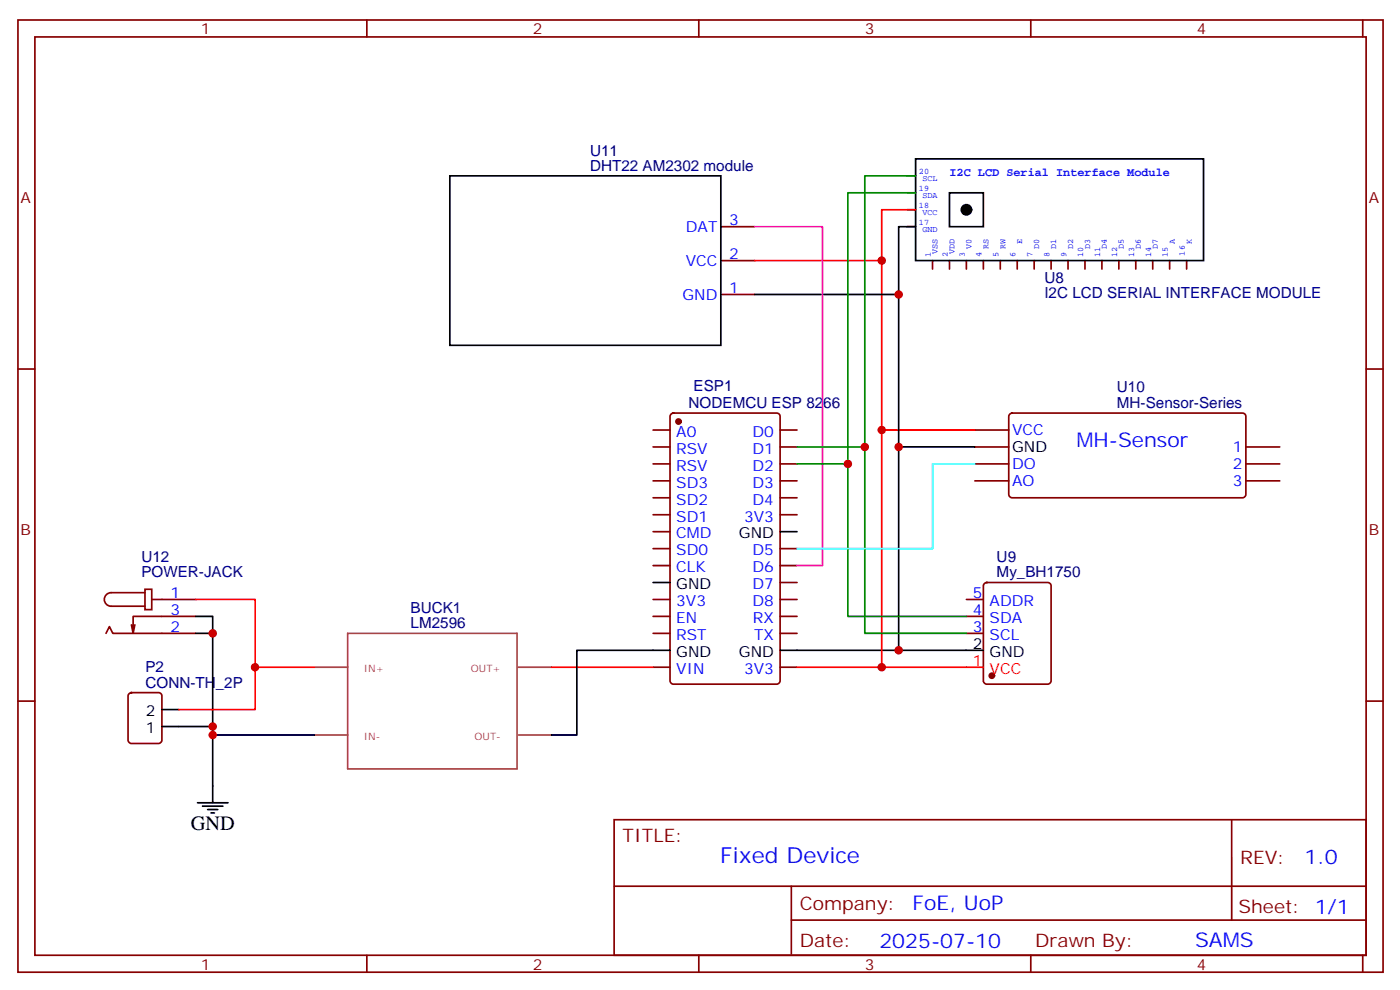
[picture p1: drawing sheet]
<svg xmlns="http://www.w3.org/2000/svg" width="292mm" height="206mm" viewBox="0 0 292 206" stroke-linecap="round" stroke-linejoin="round" font-family="sans-serif">
<g fill="none" stroke="#870000" stroke-width=".35">
<path d="M3.7 4.2h284.4v198.2h-284.4zM7.3 7.7h277.3v191.2h-277.3zM76.4 4.2v3.5M145.6 4.2v3.5M214.7 4.2v3.5M283.8 4.2v3.5M188.9 36.6h1.8M150.1 47.2h7.1M150.1 54.3h7.1M188.9 47.2h1.8M188.9 43.7h1.8M188.9 40.1h1.8"/>
<path d="M194.2 54.3v1.7M197.8 54.3v1.7M201.3 54.3v1.7M204.8 54.3v1.7M208.4 54.3v1.7M211.9 54.3v1.7M215.4 54.3v1.7M218.9 54.3v1.7M222.5 54.3v1.7M226 54.3v1.7M229.5 54.3v1.7M233 54.3v1.7"/>
<path d="M236.6 54.3v1.7M240.1 54.3v1.7M243.6 54.3v1.7M247.2 54.3v1.7M3.7 76.8h3.6M150.1 61.3h7.1M284.6 76.8h3.5M136 89.5h3.6M136 93.1h3.6M136 96.6h3.6M139.8 86.2l.5-.2h21.5a.71 .71 0 0 1 .7 .7v55a.76 .76 0 0 1-.7 .8h-21.5a.76 .76 0 0 1-.7-.8v-55zM162.5 89.5h3.5"/>
<path d="M162.5 93.1h3.5M162.5 96.6h3.5M203.1 89.5h7M203.1 93.1h7M203.1 96.6h7M210.3 86.2l.5-.2h48a.71 .71 0 0 1 .7 .7v16.2a.76 .76 0 0 1-.7 .7h-48a.76 .76 0 0 1-.7-.7v-16.2zM259.5 93.1h7.1M259.5 96.6h7.1M136 100.1h3.6M136 103.6h3.6M136 107.2h3.6M136 110.7h3.6"/>
<path d="M136 114.2h3.6M136 117.8h3.6M162.5 100.1h3.5M162.5 103.6h3.5M162.5 107.2h3.5M162.5 114.2h3.5M162.5 117.8h3.5M203.1 100.1h7M259.5 100.1h7.1M22.1 131.9l.7-1.4 .7 1.4h17.3M28.1 130.1l-.4 1.8M30.2 122.7h1.4v4.2h-1.4z"/>
<path d="M30.2 123.4h-7.1a1.41 1.41 0 0 0-1.4 1.4 1.41 1.41 0 0 0 1.4 1.4h7.1M31.6 124.8h9.2M40.8 128.3h-13.1v3.6l-.3-1.8M136 124.8h3.6M136 128.3h3.6M136 131.9h3.6M136 138.9h3.6M162.5 124.8h3.5M162.5 128.3h3.5M162.5 131.9h3.5M162.5 138.9h3.5M162.5 121.3h3.5"/>
<path d="M201.3 124.8h3.5M201.3 128.3h3.5M201.3 131.9h3.5M205.1 121.5l.4-.2h12.7a.71 .71 0 0 1 .7 .7v19.7a.76 .76 0 0 1-.7 .8h-12.7a.76 .76 0 0 1-.7-.8v-19.7zM3.7 146h3.6M26.9 144.4l.5-.2h5.6a.71 .71 0 0 1 .7 .7v9.2a.76 .76 0 0 1-.7 .7h-5.6a.76 .76 0 0 1-.7-.7v-9.2zM284.6 146h3.5M127.9 170.7h156.7v28.2h-156.7zM256.5 170.7l.1 20.9M76.4 198.9v3.5M128 184.5h156.4M145.6 198.9v3.5"/>
<path d="M164.8 191.6h119.6M164.8 184.5v14.1M214.7 198.9v3.5M283.8 198.9v3.5"/>
</g>
<g fill="none" stroke="#000" stroke-width=".35">
<path d="M93.7 36.6h56.4v35.3h-56.4zM190.7 33.1h60v21.2h-60zM190.7 47.2h-3.5v88.2M197.8 40.1h7v7.1h-7zM157.2 61.3h30M187.2 93.1h15.9M162.5 110.7h3.5M40.8 128.3h3.5v38.8M40.8 131.9h3.5M136 121.3h3.6M139.6 135.4h-19.4v17.6h-5.3M162.5 135.4h42.3"/>
<path d="M33.7 151.3h10.6M33.7 147.7h3.6M44.3 153h21.2M41.1 167.1h6.4M42.2 167.9h4.2M43.3 168.6h2.1M44 169.3h.7"/>
</g>
<circle cx="201.3" cy="43.7" r="1.06" fill="#000" stroke="#000" stroke-width=".35"/>
<g fill="#870000" stroke="#870000" stroke-width=".35">
<circle cx="141.3" cy="87.8" r=".53"/>
<circle cx="206.6" cy="140.7" r=".53"/>
</g>
<path d="M157.2 54.3h26.5v84.6M190.7 43.7h-7v10.6M183.7 89.5h19.4M40.8 124.8h12.3v14.1M65.5 138.9h-12.4v8.8h-15.8M114.9 138.9h21.1M166 138.9h38.8" fill="none" stroke="#f00" stroke-width=".35"/>
<path d="M65.5 138.9h6.9M72.4 131.9h35.3v28.2h-35.3zM107.9 138.9h7M65.5 153h6.9M107.9 153h7" fill="none" stroke="#a64a4a" stroke-width=".35"/>
<path d="M157.2 47.2h14.1v70.6h-5.3" fill="none" stroke="#f0f" stroke-width=".35"/>
<path d="M190.7 36.6h-10.6v95.3h21.2M190.7 40.1h-14.1v56.5M166 96.6h10.6v31.7h24.7M166 93.1h14.1" fill="none" stroke="#008700" stroke-width=".35"/>
<path d="M203.1 96.6h-8.9v17.6h-28.2" fill="none" stroke="#0ff" stroke-width=".35"/>
<g fill="#c00">
<circle cx="44.3" cy="151.3" r=".88"/>
<circle cx="44.3" cy="153" r=".88"/>
<circle cx="44.3" cy="131.9" r=".88"/>
<circle cx="53.1" cy="138.9" r=".88"/>
<circle cx="183.7" cy="138.9" r=".88"/>
<circle cx="183.7" cy="89.5" r=".88"/>
<circle cx="183.7" cy="54.3" r=".88"/>
<circle cx="187.2" cy="135.4" r=".88"/>
<circle cx="187.2" cy="93.1" r=".88"/>
<circle cx="187.2" cy="61.3" r=".88"/>
<circle cx="180.1" cy="93.1" r=".88"/>
<circle cx="176.6" cy="96.6" r=".88"/>
</g>
<text font-size="4.6" fill="#00f" x="150" y="179.7">Fixed Device</text>
<g font-size="4.2" fill="#00f">
<text x="224.2" y="93.1">MH-Sensor</text>
<text x="271.7" y="179.9">1.0</text>
<text x="190.1" y="189.5">FoE, UoP</text>
<text x="183.2" y="197.3">2025-07-10</text>
<text x="248.9" y="197.1">SAMS</text>
</g>
<text font-size="4.2" x="39.7" y="172.8">GND</text>
<g font-size="3.9" fill="#800">
<text x="129.7" y="175.3">TITLE:</text>
<text x="258.3" y="179.9">REV:</text>
<text x="166.6" y="189.5">Company:</text>
<text x="258" y="190.1">Sheet: 1/1</text>
<text x="166.6" y="197.1">Date:</text>
<text x="215.6" y="197.2">Drawn By:</text>
</g>
<g font-size="3.2" fill="#800">
<text x="41.8" y="7.2">1</text>
<text x="111" y="7.2">2</text>
<text x="180.1" y="7.2">3</text>
<text x="249.3" y="7.2">4</text>
<text x="4.3" y="42.3">A</text>
<text x="285.1" y="42.3">A</text>
<text x="4.3" y="111.4">B</text>
<text x="285.1" y="111.4">B</text>
<text x="41.8" y="201.9">1</text>
<text x="111" y="201.9">2</text>
<text x="180.1" y="201.9">3</text>
<text x="249.3" y="201.9">4</text>
</g>
<g font-size="3.2" fill="#000080">
<text x="122.9" y="35.6">DHT22 AM2302 module</text>
<text x="122.9" y="32.6">U11</text>
<text x="217.5" y="58.9">U8</text>
<text x="217.5" y="62.1">I2C LCD SERIAL INTERFACE MODULE</text>
<text x="144.5" y="81.4">ESP1</text>
<text x="232.6" y="81.7">U10</text>
<text x="143.4" y="84.9">NODEMCU ESP 8266</text>
<text x="232.6" y="84.9">MH-Sensor-Series</text>
<text x="29.4" y="117">U12</text>
<text x="207.6" y="117">U9</text>
<text x="29.4" y="120">POWER-JACK</text>
<text x="207.6" y="120.2">My_BH1750</text>
<text x="85.5" y="130.8">LM2596</text>
<text x="85.5" y="127.6">BUCK1</text>
<text x="30.3" y="143.2">CONN-TH_2P</text>
<text x="30.3" y="139.9">P2</text>
</g>
<g font-size="3.2" fill="#00f">
<text x="151.9" y="46.8">3</text>
<text x="142.9" y="48.3">DAT</text>
<text x="151.9" y="53.9">2</text>
<text x="142.8" y="55.3">VCC</text>
<text x="142.2" y="62.4">GND</text>
<text x="151.9" y="61">1</text>
<text x="140.9" y="90.9">A0</text>
<text x="140.9" y="94.5">RSV</text>
<text x="156.7" y="94.5">D1</text>
<text x="156.7" y="90.9">D0</text>
<text x="210.8" y="90.6">VCC</text>
<text x="256.8" y="94.1">1</text>
<text x="140.9" y="98">RSV</text>
<text x="140.9" y="101.5">SD3</text>
<text x="156.7" y="101.5">D3</text>
<text x="156.7" y="98">D2</text>
<text x="210.8" y="101.2">AO</text>
<text x="210.8" y="97.6">DO</text>
<text x="256.8" y="101.2">3</text>
<text x="256.8" y="97.6">2</text>
<text x="140.9" y="105.1">SD2</text>
<text x="156.7" y="105.1">D4</text>
<text x="140.9" y="108.6">SD1</text>
<text x="140.9" y="112.1">CMD</text>
<text x="155" y="108.6">3V3</text>
<text x="140.9" y="115.6">SD0</text>
<text x="140.9" y="119.2">CLK</text>
<text x="156.7" y="119.2">D6</text>
<text x="156.7" y="115.6">D5</text>
<text x="35.5" y="124.5">1</text>
<text x="156.7" y="122.7">D7</text>
<text x="202.6" y="124.5">5</text>
<text x="35.5" y="131.5">2</text>
<text x="35.5" y="128">3</text>
<text x="140.9" y="126.2">3V3</text>
<text x="140.9" y="129.8">EN</text>
<text x="156.7" y="126.2">D8</text>
<text x="156.8" y="129.8">RX</text>
<text x="202.6" y="131.5">3</text>
<text x="202.6" y="128">4</text>
<text x="206.1" y="129.8">SDA</text>
<text x="206.1" y="126.2">ADDR</text>
<text x="140.9" y="133.3">RST</text>
<text x="157.1" y="133.3">TX</text>
<text x="206.1" y="133.3">SCL</text>
<text x="140.9" y="140.3">VIN</text>
<text x="155" y="140.3">3V3</text>
</g>
<g font-size="3.2">
<text x="210.8" y="94.1">GND</text>
<text x="153.9" y="112.1">GND</text>
<text x="140.9" y="122.7">GND</text>
<text x="140.9" y="136.8">GND</text>
<text x="153.9" y="136.8">GND</text>
<text x="202.6" y="135">2</text>
<text x="206.1" y="136.8">GND</text>
<text x="30.4" y="149.2">2</text>
<text x="30.4" y="152.7">1</text>
</g>
<g font-size="3.2" fill="#f00">
<text x="202.6" y="138.6">1</text>
<text x="206.1" y="140.3">VCC</text>
</g>
<text font-size="2.5" fill="#00f" x="197.8" y="36.6">I2C LCD Serial Interface Module</text>
<g font-size="2.1" fill="#a54b4b">
<text x="75.8" y="140">IN+</text>
<text x="98.1" y="140">OUT+</text>
<text x="75.8" y="154.1">IN-</text>
<text x="98.9" y="154.1">OUT-</text>
</g>
<g font-size="1.8" fill="#00f">
<text x="191.4" y="39.8">19</text>
<text x="191.4" y="36.3">20</text>
<text x="192.1" y="41.2">SDA</text>
<text x="192.1" y="37.7">SCL</text>
<text x="191.4" y="46.8">17</text>
<text x="191.4" y="43.3">18</text>
<text x="192.1" y="44.7">VCC</text>
<text x="192.1" y="48.3">GND</text>
<text x="193.9" y="53.6" transform="rotate(-90 193.9 53.6)">1</text>
<text x="195.3" y="52.8" transform="rotate(-90 195.3 52.8)">VSS</text>
<text x="197.4" y="53.6" transform="rotate(-90 197.4 53.6)">2</text>
<text x="198.8" y="52.8" transform="rotate(-90 198.8 52.8)">VDD</text>
<text x="200.9" y="53.6" transform="rotate(-90 200.9 53.6)">3</text>
<text x="202.4" y="51.8" transform="rotate(-90 202.4 51.8)">V0</text>
<text x="204.5" y="53.6" transform="rotate(-90 204.5 53.6)">4</text>
<text x="205.9" y="51.8" transform="rotate(-90 205.9 51.8)">RS</text>
<text x="208" y="53.6" transform="rotate(-90 208 53.6)">5</text>
<text x="209.4" y="51.8" transform="rotate(-90 209.4 51.8)">RW</text>
<text x="211.5" y="53.6" transform="rotate(-90 211.5 53.6)">6</text>
<text x="212.9" y="50.7" transform="rotate(-90 212.9 50.7)">E</text>
<text x="215.1" y="53.6" transform="rotate(-90 215.1 53.6)">7</text>
<text x="216.5" y="51.8" transform="rotate(-90 216.5 51.8)">D0</text>
<text x="218.6" y="53.6" transform="rotate(-90 218.6 53.6)">8</text>
<text x="220" y="51.8" transform="rotate(-90 220 51.8)">D1</text>
<text x="222.1" y="53.6" transform="rotate(-90 222.1 53.6)">9</text>
<text x="223.5" y="51.8" transform="rotate(-90 223.5 51.8)">D2</text>
<text x="225.6" y="53.6" transform="rotate(-90 225.6 53.6)">10</text>
<text x="227" y="51.8" transform="rotate(-90 227 51.8)">D3</text>
<text x="229.2" y="53.6" transform="rotate(-90 229.2 53.6)">11</text>
<text x="230.6" y="51.8" transform="rotate(-90 230.6 51.8)">D4</text>
<text x="232.7" y="53.6" transform="rotate(-90 232.7 53.6)">12</text>
<text x="234.1" y="51.8" transform="rotate(-90 234.1 51.8)">D5</text>
<text x="236.2" y="53.6" transform="rotate(-90 236.2 53.6)">13</text>
<text x="237.6" y="51.8" transform="rotate(-90 237.6 51.8)">D6</text>
<text x="239.7" y="53.6" transform="rotate(-90 239.7 53.6)">14</text>
<text x="241.2" y="51.8" transform="rotate(-90 241.2 51.8)">D7</text>
<text x="243.3" y="53.6" transform="rotate(-90 243.3 53.6)">15</text>
<text x="244.7" y="50.7" transform="rotate(-90 244.7 50.7)">A</text>
<text x="246.8" y="53.2" transform="rotate(-90 246.8 53.2)">16</text>
<text x="248.2" y="50.7" transform="rotate(-90 248.2 50.7)">K</text>
</g>
</svg>
